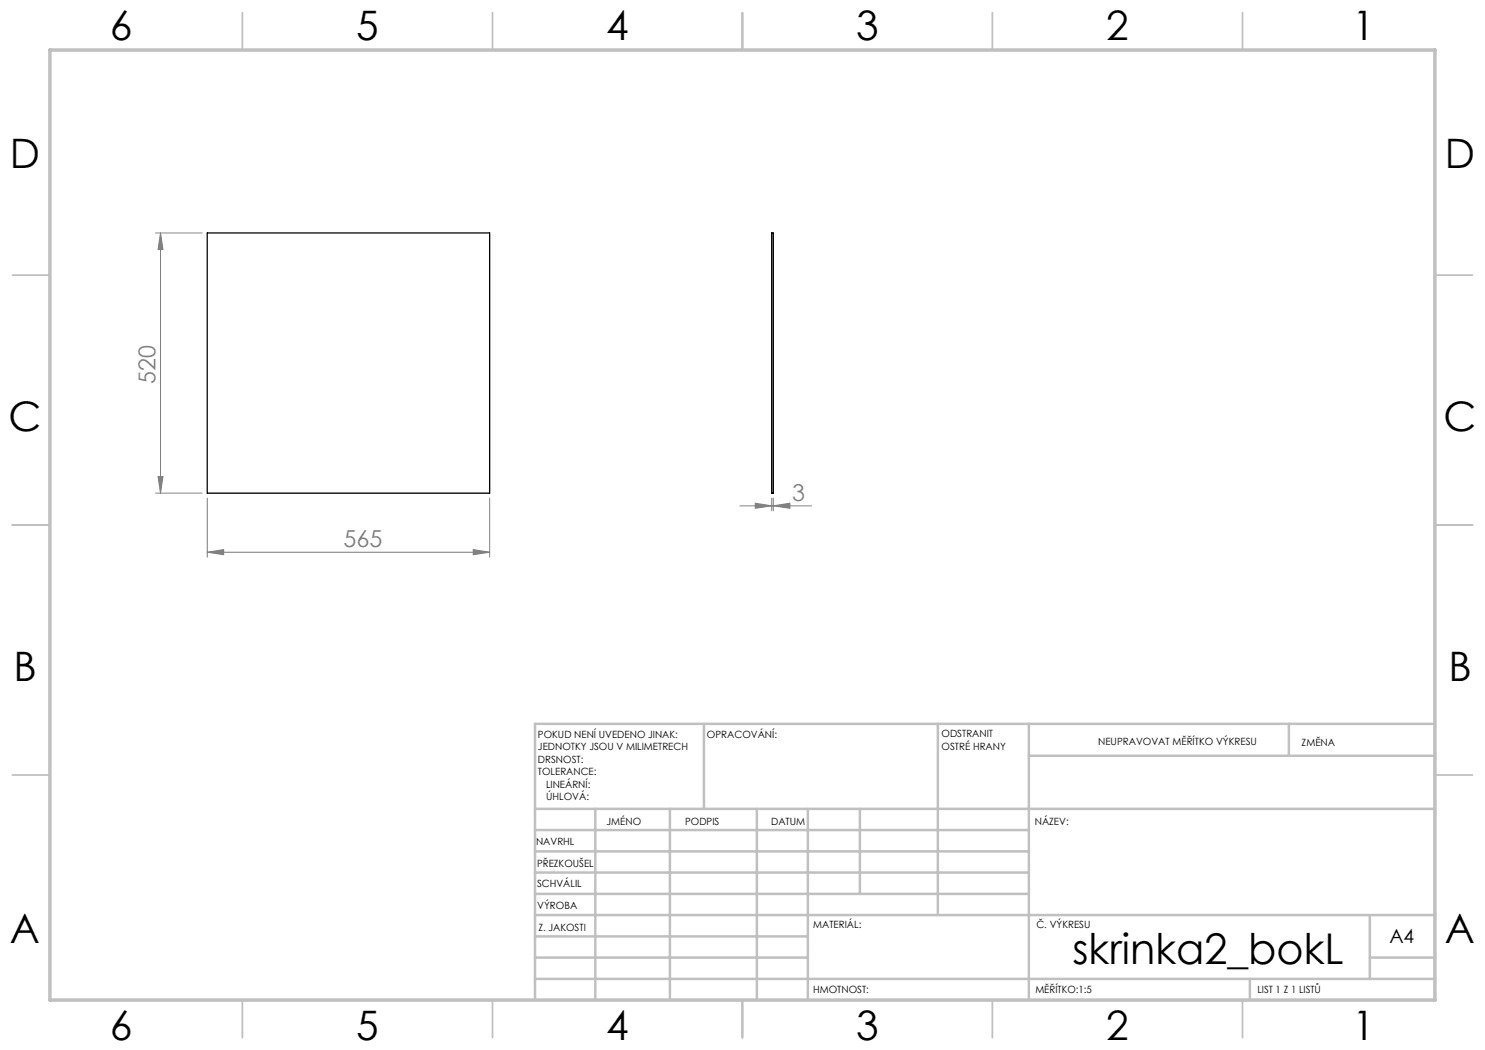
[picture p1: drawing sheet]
<svg xmlns="http://www.w3.org/2000/svg" width="297mm" height="210mm" viewBox="0 0 297 210" stroke-linecap="round" stroke-linejoin="round" font-family="sans-serif">
<g fill="none" stroke="#808080" stroke-width=".2">
<path d="M31.1 46.6h9.3M32.1 46.6v52M32.1 46.6l.5 3.3h-1zM31.1 98.6h9.3M31.6 95.3h1l-.5 3.3zM41.5 99.6v11.8M97.9 99.6v11.8M154.3 99.6v2.6M154.7 99.6v2.6M41.5 110.4l3.2-.5v1zM41.5 110.4h56.4M94.7 109.9l3.2 .5-3.2 .5z"/>
<path d="M148 101.2h14.3M151.1 100.6l3.2 .6-3.2 .5zM154.7 101.2l3.3-.6v1.1z"/>
</g>
<g fill="none" stroke="#c0c0c0" stroke-width=".35">
<path d="M48.5 2.5v7.5M98.5 2.5v7.5M148.5 2.5v7.5M198.5 2.5v7.5M248.5 2.5v7.5M2.5 55h7.5M287 55h7.5M2.5 105h7.5M287 105h7.5M2.5 155h7.5M287 155h7.5M48.5 200v7.5"/>
<path d="M98.5 200v7.5M148.5 200v7.5M198.5 200v7.5M248.5 200v7.5"/>
</g>
<g fill="none" stroke="#c0c0c0" stroke-width=".5">
<path d="M140.8 144.8v17M187.6 144.8v38.2M205.8 144.8v55.2M205.8 151.2h81.2M257.8 144.8v6.4M287 144.8h-180v55.2M107 161.8h180M107 178.8h98.8M107 174.5h98.8M107 170.3h98.8M107 166h98.8M119.1 161.8v38.2"/>
<path d="M134 161.8v38.2M151.4 161.8v38.2M161.6 161.8v38.2M172 161.8v17M107 195.8h180M107 191.5h54.6M107 187.3h54.6M107 183h180M250 195.8v4.2M274 191.5h13M274 183v12.8"/>
</g>
<path d="M10 10h277v190h-277z" fill="none" stroke="#c0c0c0" stroke-width=".7"/>
<g fill="#808080">
<path d="M94.7 109.9l3.2 .5-3.2 .5zM41.5 110.4l3.2-.5v1zM154.7 101.2l3.3-.6v1.1zM151.1 100.6l3.2 .6-3.2 .5z"/>
<path d="M31.6 95.3h1l-.5 3.3zM32.1 46.6l.5 3.3h-1z"/>
</g>
<path d="M41.5 46.6h56.4v52h-56.4zM154.3 46.6h.4v52h-.4z" fill="none" stroke="#000" stroke-width=".25"/>
<text font-size="8.5" x="214.5" y="192.7">skrinka2_bokL</text>
<g font-size="8.1">
<text x="22" y="8">6</text>
<text x="71.2" y="8">5</text>
<text x="121.2" y="8">4</text>
<text x="171.3" y="8">3</text>
<text x="221.3" y="8">2</text>
<text x="270.5" y="8">1</text>
<text x="2" y="33.6">D</text>
<text x="289" y="33.6">D</text>
<text x="1.7" y="86.1">C</text>
<text x="288.7" y="86.1">C</text>
<text x="2.7" y="136.1">B</text>
<text x="289.7" y="136.1">B</text>
<text x="2" y="188.6">A</text>
<text x="289" y="188.6">A</text>
<text x="22" y="208">6</text>
<text x="71.2" y="208">5</text>
<text x="121.2" y="208">4</text>
<text x="171.3" y="208">3</text>
<text x="221.3" y="208">2</text>
<text x="270.5" y="208">1</text>
</g>
<g font-size="4.7" fill="#808080">
<text x="31.1" y="76.7" transform="rotate(-90 31.1 76.7)">520</text>
<text x="158.5" y="100.1">3</text>
<text x="68.7" y="109.4">565</text>
</g>
<text font-size="3.9" x="277.9" y="188.5">A4</text>
<g font-size="2">
<text x="107.6" y="147.6">POKUD NENÍ UVEDENO JINAK:</text>
<text x="141.4" y="147.6">OPRACOVÁNÍ:</text>
<text x="188.3" y="147.5">ODSTRANIT</text>
<text x="188.3" y="150">OSTRÉ HRANY</text>
<text x="219.6" y="149">NEUPRAVOVAT MĚŘÍTKO VÝKRESU</text>
<text x="260.3" y="149.2">ZMĚNA</text>
<text x="107.6" y="150.1">JEDNOTKY JSOU V MILIMETRECH</text>
<text x="107.6" y="152.6">DRSNOST:</text>
<text x="107.6" y="155.1">TOLERANCE:</text>
<text x="109.2" y="157.6">LINEÁRNÍ:</text>
<text x="109.2" y="160.1">ÚHLOVÁ:</text>
<text x="121.3" y="165">JMÉNO</text>
<text x="137" y="164.9">PODPIS</text>
<text x="154.2" y="164.9">DATUM</text>
<text x="207" y="164.9">NÁZEV:</text>
<text x="107.2" y="169.1">NAVRHL</text>
<text x="107.4" y="173.3">PŘEZKOUŠEL</text>
<text x="107.4" y="177.4">SCHVÁLIL</text>
<text x="107.5" y="181.8">VÝROBA</text>
<text x="162.6" y="185.5">MATERIÁL:</text>
<text x="207.3" y="185.5">Č. VÝKRESU</text>
<text x="107.7" y="186.1">Z. JAKOSTI</text>
<text x="162.6" y="198.5">HMOTNOST:</text>
<text x="207.1" y="198.6">MĚŘÍTKO:1:5</text>
<text x="251.5" y="198.6">LIST 1 Z 1 LISTŮ</text>
</g>
</svg>
